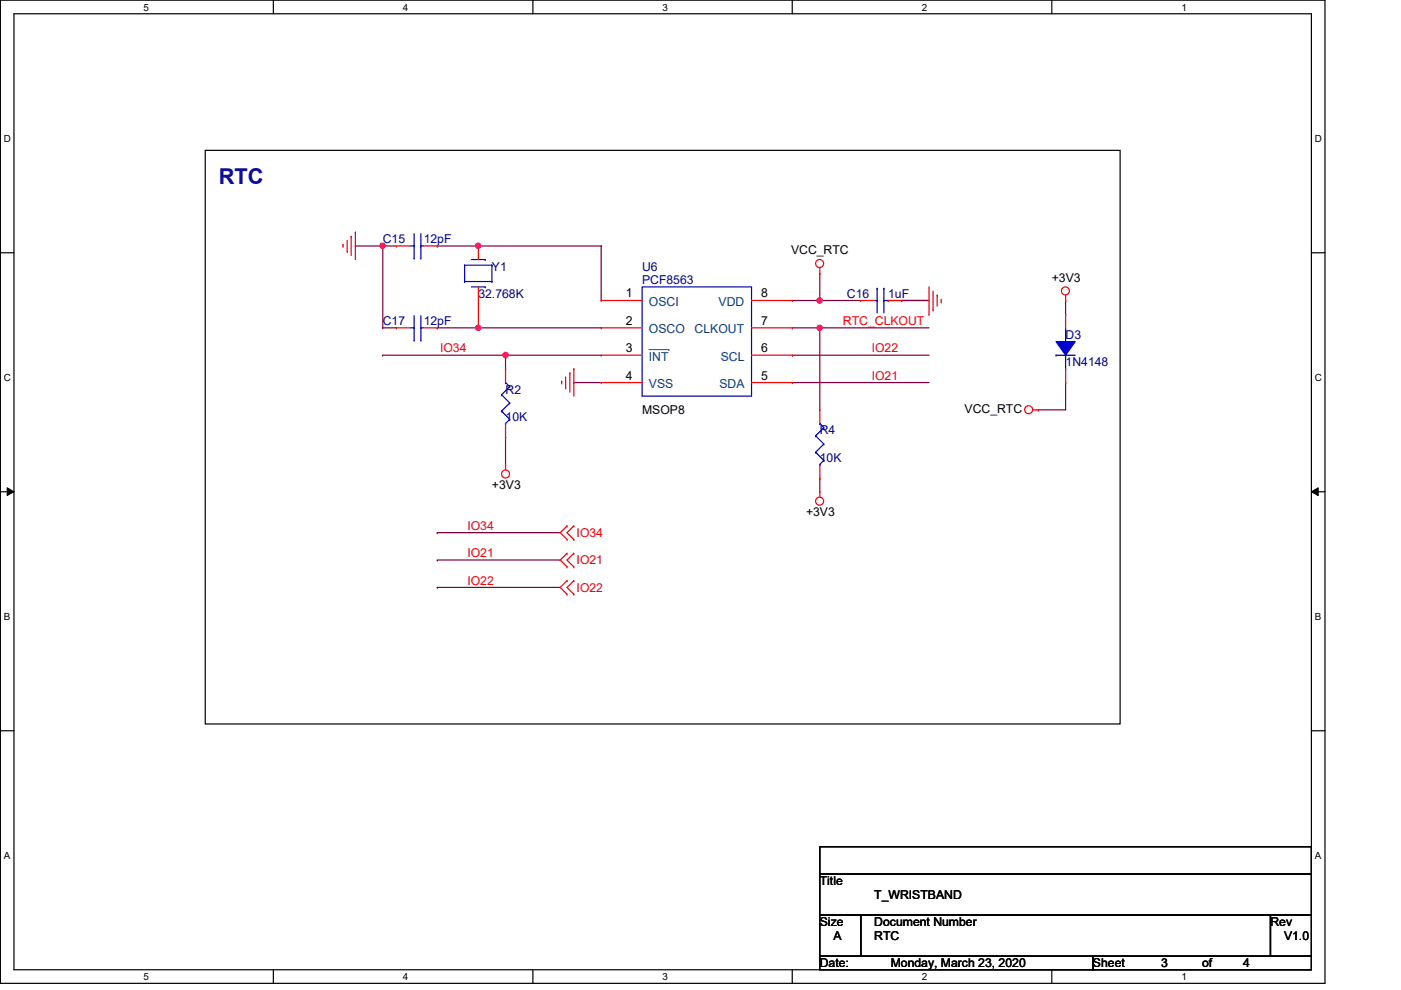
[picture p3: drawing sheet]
<svg xmlns="http://www.w3.org/2000/svg" width="297mm" height="210mm" viewBox="0 0 297 210" stroke-linecap="round" stroke-linejoin="round" font-family="sans-serif">
<path d="M.1 0h280.8v208.5h-280.8zM3 2.9h275v202.7h-275z" fill="none" stroke="#000" stroke-width=".25"/>
<g fill="#fff">
<path d="M30.4 .3h1.2v2.4h-1.2z"/>
<path d="M30.4 205.9h1.2v2.3h-1.2z"/>
</g>
<path d="M58 0v2.9M58 205.6v2.9" fill="none" stroke="#000" stroke-width=".25"/>
<g fill="#fff">
<path d="M85.4 .3h1.2v2.4h-1.2z"/>
<path d="M85.4 205.9h1.2v2.3h-1.2z"/>
</g>
<path d="M113 0v2.9M113 205.6v2.9" fill="none" stroke="#000" stroke-width=".25"/>
<g fill="#fff">
<path d="M140.5 .3h1.1v2.4h-1.1z"/>
<path d="M140.5 205.9h1.1v2.3h-1.1z"/>
</g>
<path d="M168 0v2.9M168 205.6v2.9" fill="none" stroke="#000" stroke-width=".25"/>
<g fill="#fff">
<path d="M195.4 .3h1.2v2.4h-1.2z"/>
<path d="M195.4 205.9h1.2v2.3h-1.2z"/>
</g>
<path d="M223 0v2.9M223 205.6v2.9" fill="none" stroke="#000" stroke-width=".25"/>
<g fill="#fff">
<path d="M250.5 .3h1.1v2.4h-1.1z"/>
<path d="M250.5 205.9h1.1v2.3h-1.1z"/>
<path d="M.8 28.2h1.5v2.4h-1.5z"/>
<path d="M278.8 28.2h1.4v2.4h-1.4z"/>
<path d="M.8 78.9h1.5v2.3h-1.5z"/>
<path d="M278.8 78.9h1.4v2.3h-1.4z"/>
</g>
<path d="M.1 53.6h2.9M278 53.6h2.9" fill="none" stroke="#000" stroke-width=".25"/>
<g fill="#fff">
<path d="M.8 129.6h1.4v2.3h-1.4z"/>
<path d="M278.8 129.6h1.3v2.3h-1.3z"/>
</g>
<path d="M.1 104.3h2.9M278 104.3h2.9" fill="none" stroke="#000" stroke-width=".25"/>
<path d="M1.5 103.4l1.5 .9-1.5 .8zM278 104.3l1.5-.9v1.7z" fill="#000"/>
<path d="M1.5 103.4l1.5 .9-1.5 .8zM278 104.3l1.5-.9v1.7z" fill="none" stroke="#000" stroke-width=".21"/>
<g fill="#fff">
<path d="M.8 180.3h1.4v2.3h-1.4z"/>
<path d="M278.8 180.3h1.3v2.3h-1.3z"/>
</g>
<path d="M43.5 31.9h194v121.6h-194zM188.3 63.7h.1M188.3 63.7h8.7M.1 154.9h2.9M278 154.9h2.9" fill="none" stroke="#000" stroke-width=".25"/>
<path d="M101.4 52.2h.1M101.4 52.2h26.1M127.5 52.2h.1M127.5 52.2v11.5" fill="none" stroke="#7f003f" stroke-width=".25"/>
<circle cx="101.4" cy="52.1" r=".56" fill="#f0f"/>
<circle cx="101.4" cy="52.1" r=".56" fill="none" stroke="#f0f" stroke-width=".25"/>
<path d="M101.4 69.5h.1M101.4 69.5h26.1" fill="none" stroke="#7f003f" stroke-width=".25"/>
<circle cx="101.4" cy="69.5" r=".56" fill="#f0f"/>
<circle cx="101.4" cy="69.5" r=".56" fill="none" stroke="#f0f" stroke-width=".25"/>
<path d="M75.3 52.2h.1M75.3 52.2h8.7M81.1 52.2h.1M173.8 58h.1M173.8 58v5.7M173.8 63.7h.1M173.8 63.7h8.7M191.2 63.7h.1M191.2 63.7h5.8" fill="none" stroke="#7f003f" stroke-width=".25"/>
<circle cx="173.8" cy="63.7" r=".56" fill="#f0f"/>
<circle cx="173.8" cy="63.7" r=".56" fill="none" stroke="#f0f" stroke-width=".25"/>
<path d="M168 63.7h.1M168 63.7h5.8M173.8 69.5h.1M173.8 69.5v17.4" fill="none" stroke="#7f003f" stroke-width=".25"/>
<circle cx="173.8" cy="69.5" r=".56" fill="#f0f"/>
<circle cx="173.8" cy="69.5" r=".56" fill="none" stroke="#f0f" stroke-width=".25"/>
<path d="M92.7 52.2h.1M92.7 52.2h8.7M107.2 75.3h.1M107.2 75.3h20.3M168 69.5h.1M168 69.5h5.8M173.8 101.4h.1M173.8 101.4v2.9" fill="none" stroke="#7f003f" stroke-width=".25"/>
<circle cx="107.2" cy="75.3" r=".56" fill="#f0f"/>
<circle cx="107.2" cy="75.3" r=".56" fill="none" stroke="#f0f" stroke-width=".25"/>
<path d="M81.1 52.2h.1M81.1 52.2v17.3M81.1 75.3h.1M81.1 69.5h.1M81.1 75.3h26.1M81.1 69.5h2.9M107.2 75.3h.1M107.2 75.3v2.9M107.2 92.7h.1M107.2 92.7v5.8M121.7 81.1h.1M121.7 81.1h5.8" fill="none" stroke="#7f003f" stroke-width=".25"/>
<circle cx="81.1" cy="52.1" r=".56" fill="#f0f"/>
<circle cx="81.1" cy="52.1" r=".56" fill="none" stroke="#f0f" stroke-width=".25"/>
<g fill="none" stroke="#7f003f" stroke-width=".25">
<path d="M92.7 69.5h.1M92.7 69.5h8.7M168 75.3h.1M168 75.3h29M173.8 69.5h.1M173.8 69.5h23.2M225.9 63.7h.1M225.9 63.7v2.9M168 81.1h.1M168 81.1h29M220.1 86.9h.1M225.9 81.1h.1"/>
<path d="M225.9 81.1v5.8h-5.8M92.7 112.9h.1M92.7 118.7h.1M92.7 112.9h26.1M92.7 118.7h26.1M92.7 124.5h.1M92.7 124.5h26.1"/>
</g>
<g fill="none" stroke="#f00" stroke-width=".25">
<path d="M72.7 51.9h.1M72.7 51.9v.6M73.6 53.3h.1M73.6 51v2.3M74.5 50.1h.1M74.5 50.1v4.1M75.3 49.2h.1M75.3 49.2v5.8M84 52.2h.1M84 52.2h2.9M89.8 52.2h2.9M92.7 52.2h.1"/>
<path d="M173.8 58h.1M173.8 56.8v1.2M119.9 79.9v2.4M120.8 79.1h.1M120.8 79.1v4M121.7 78.2h.1M121.7 78.2v5.8M127.5 63.7h.1M127.5 69.5h.1M127.5 75.3h.1M127.5 63.7h8.6M127.5 69.5h8.6"/>
<path d="M127.5 75.3h8.6M159.3 63.7h8.7M159.3 69.5h8.7M159.3 75.3h8.7M168 75.3h.1M168 69.5h.1M168 63.7h.1M197 66.6h.1M197 60.8v5.8M197.8 65.7h.1M197.8 61.7v4M198.7 62.6h.1"/>
<path d="M198.7 62.6v2.3M199.6 64h.1M199.6 63.5v.5M225.9 63.7h.1M225.9 62.6v1.1M107.2 98.5h.1M107.2 98.5v1.2M119.1 80.8h.1M119.1 80.8v.6M119.9 82.3h.1M127.5 81.1h.1M127.5 81.1h8.6"/>
<path d="M159.3 81.1h8.7M168 81.1h.1M219 86.9h1.1M220.1 86.9h.1M120.2 111.5h.1M120.2 114.4h.1M120.2 117.3h.1M120.2 111.5l-1.4 1.4 1.4 1.5M120.2 117.3l-1.4 1.4 1.4 1.5M121.7 114.4h.1M121.7 111.5h.1M121.7 117.3h.1"/>
<path d="M121.7 111.5l-1.5 1.4 1.5 1.5M121.7 117.3l-1.5 1.4 1.5 1.5M173.8 104.3h.1M173.8 104.3v1.1M120.2 120.2h.1M120.2 123.1h.1M120.2 126h.1M120.2 123.1l-1.4 1.4 1.4 1.5M121.7 120.2h.1M121.7 126h.1M121.7 123.1h.1M121.7 123.1l-1.5 1.4 1.5 1.5"/>
<circle cx="173.8" cy="55.9" r=".85"/>
<circle cx="225.9" cy="61.7" r=".85"/>
<circle cx="218.1" cy="86.9" r=".85"/>
<circle cx="107.2" cy="100.5" r=".85"/>
<circle cx="173.8" cy="106.3" r=".85"/>
</g>
<path d="M173.8 179.5h104.2v5.8h-104.2zM173.8 185.3h104.2v8.7h-104.2zM173.8 194h8.7v8.7h-8.7zM182.5 194h86.9v8.7h-86.9zM269.4 194h8.6v8.7h-8.6zM173.8 202.7h57.9v2.9h-57.9zM231.7 202.7h46.3v2.9h-46.3z" fill="none" stroke="#000" stroke-width=".25"/>
<g fill="none" stroke="#00f" stroke-width=".25">
<path d="M86.9 52.2h.9M87.8 54.7h.1M87.8 52.2h.1M87.8 49.5v5.2M89.2 52.2h.1M89.2 54.7h.1M89.2 52.2h.6M89.2 49.5v5.2M136.1 60.8h23.2v23.2h-23.2zM223.9 75.3h.1M223.9 75.3h4.1M225.9 72.4h.1"/>
<path d="M225.9 78.2h.1M225.9 69.5v2.9M225.9 75.3v2.9"/>
</g>
<path d="M137.6 74.1h4.2M141.8 74.1h.1" fill="none" stroke="#003f7f" stroke-width=".21"/>
<path d="M223.9 72.4h4.1l-2.1 2.9z" fill-rule="evenodd" fill="#00f"/>
<g fill="none" stroke="#00f" stroke-width=".25">
<path d="M98.5 56.2h.1M98.5 59.7h.1M98.5 59.7h5.8M98.5 56.2h5.8M98.5 56.2v3.5M99.9 55h3M102.9 55h.1M104.3 59.7h.1M104.3 56.2h.1M104.3 56.2v3.5M86.9 69.5h.9M87.8 72.1h.1"/>
<path d="M87.8 69.5h.1M87.8 66.9v5.2M89.2 69.5h.1M89.2 72.1h.1M89.2 69.5h.6M89.2 66.9v5.2M99.9 60.8h3M102.9 60.8h.1M185.4 63.7h.6M186 63.7h.1M186 61.1h.1M186 61.1v5.2"/>
<path d="M187.4 61.1h.1M187.4 63.7h.1M187.4 63.7h.9M187.4 61.1v5.2M223.9 72.4h4.1l-2.1 2.9zM106.3 83.7h.1M106.3 87.2h.1M106.3 83.7l1.8 1.7M106.3 87.2l1.8 1.7M107.2 89.8h.1M107.2 81.1h.1M107.2 81.1l.9 .9"/>
<path d="M108.1 82h.1M108.1 85.4h.1M108.1 88.9h.1M108.1 82l-1.8 1.7M108.1 85.4l-1.8 1.8M108.1 88.9l-.9 .9M172.9 92.4h.1M172.9 95.9h.1M172.9 92.4l1.8 1.7M172.9 95.9l1.8 1.7M173.8 98.5h.1M173.8 89.8h.1"/>
<path d="M173.8 89.8l.9 .9M174.7 90.7h.1M174.7 94.1h.1M174.7 97.6h.1M174.7 90.7l-1.8 1.7M174.7 94.1l-1.8 1.8M174.7 97.6l-.9 .9"/>
</g>
<g fill="none" stroke="#f00" stroke-width=".25">
<path d="M101.4 52.2h.1M101.4 52.2v2.8M84 69.5h.1M84 69.5h2.9M89.8 69.5h2.9M92.7 69.5h.1M101.4 69.5h.1M101.4 60.8v8.7M107.2 78.2h.1M107.2 78.2v2.9M182.5 63.7h.1M182.5 63.7h2.9"/>
<path d="M188.3 63.7h2.9M191.2 63.7h.1M225.9 66.6h.1M225.9 66.6v2.9M225.9 78.2v2.9M107.2 92.7h.1M107.2 89.8v2.9M173.8 86.9h.1M173.8 86.9v2.9M173.8 98.5v2.9M225.9 81.1h.1M173.8 101.4h.1"/>
</g>
<circle cx="101.4" cy="52.1" r=".56" fill="#f0f"/>
<circle cx="101.4" cy="52.1" r=".56" fill="none" stroke="#f0f" stroke-width=".25"/>
<circle cx="101.4" cy="69.5" r=".56" fill="#f0f"/>
<circle cx="101.4" cy="69.5" r=".56" fill="none" stroke="#f0f" stroke-width=".25"/>
<circle cx="173.8" cy="63.7" r=".56" fill="#f0f"/>
<circle cx="173.8" cy="63.7" r=".56" fill="none" stroke="#f0f" stroke-width=".25"/>
<circle cx="173.8" cy="69.5" r=".56" fill="#f0f"/>
<circle cx="173.8" cy="69.5" r=".56" fill="none" stroke="#f0f" stroke-width=".25"/>
<circle cx="107.2" cy="75.3" r=".56" fill="#f0f"/>
<circle cx="107.2" cy="75.3" r=".56" fill="none" stroke="#f0f" stroke-width=".25"/>
<circle cx="81.1" cy="52.1" r=".56" fill="#f0f"/>
<circle cx="81.1" cy="52.1" r=".56" fill="none" stroke="#f0f" stroke-width=".25"/>
<text font-size="4.6" fill="#00007f" x="46.4" y="39">RTC</text>
<g font-size="2.6" fill="#00007f">
<text x="81.1" y="51.6">C15</text>
<text x="89.8" y="51.6">12pF</text>
<text x="104.3" y="57.4">Y1</text>
<text x="136.1" y="57.4">U6</text>
<text x="101.4" y="63.2">32.768K</text>
<text x="136.1" y="60.3">PCF8563</text>
<text x="179.6" y="63.2">C16</text>
<text x="188.3" y="63.2">1uF</text>
<text x="81.1" y="69">C17</text>
<text x="89.8" y="69">12pF</text>
<text x="225.9" y="71.8">D3</text>
<text x="225.9" y="77.6">1N4148</text>
<text x="107.2" y="83.4">R2</text>
<text x="107.2" y="89.2">10K</text>
<text x="173.8" y="92.1">R4</text>
<text x="173.8" y="97.9">10K</text>
</g>
<g font-size="2.6">
<text x="167.7" y="53.9">VCC_RTC</text>
<text x="223" y="59.7">+3V3</text>
<text x="132.7" y="63.1">1</text>
<text x="161.4" y="63.1">8</text>
<text x="132.7" y="68.9">2</text>
<text x="161.4" y="68.9">7</text>
<text x="132.7" y="74.7">3</text>
<text x="161.4" y="74.7">6</text>
<text x="132.7" y="80.5">4</text>
<text x="161.4" y="80.5">5</text>
<text x="136.1" y="87.8">MSOP8</text>
<text x="204.5" y="87.5">VCC_RTC</text>
<text x="104.3" y="103.7">+3V3</text>
<text x="170.9" y="109.5">+3V3</text>
<text x="173.8" y="187.7">Title</text>
<text x="185.4" y="190.6">T_WRISTBAND</text>
<text x="173.8" y="196.3">Size</text>
<text x="185.4" y="196.3">Document Number</text>
<text x="269.4" y="196.3">Rev</text>
<text x="176.7" y="199.3">A</text>
<text x="185.4" y="199.3">RTC</text>
<text x="272.2" y="199.3">V1.0</text>
<text x="173.8" y="205.1">Date:</text>
<text x="188.8" y="205.1">Monday, March 23, 2020</text>
<text x="231.7" y="205.1">Sheet</text>
<text x="246.2" y="205.1">3</text>
<text x="254.9" y="205.1">of</text>
<text x="263.6" y="205.1">4</text>
</g>
<g font-size="2.6" fill="#003f7f">
<text x="137.6" y="64.9">OSCI</text>
<text x="152.4" y="64.9">VDD</text>
<text x="137.6" y="70.7">OSCO</text>
<text x="147.3" y="70.7">CLKOUT</text>
<text x="137.6" y="76.5">INT</text>
<text x="152.8" y="76.5">SCL</text>
<text x="137.6" y="82.3">VSS</text>
<text x="152.5" y="82.3">SDA</text>
</g>
<g font-size="2.6" fill="#f00">
<text x="178.7" y="68.9">RTC_CLKOUT</text>
<text x="93.3" y="74.7">IO34</text>
<text x="184.8" y="74.7">IO22</text>
<text x="184.8" y="80.5">IO21</text>
<text x="99.1" y="112.4">IO34</text>
<text x="122.3" y="113.8">IO34</text>
<text x="99.1" y="118.2">IO21</text>
<text x="122.3" y="119.6">IO21</text>
<text x="99.1" y="124">IO22</text>
<text x="122.3" y="125.4">IO22</text>
</g>
<g font-size="2.1">
<text x="30.4" y="2.2">5</text>
<text x="85.4" y="2.2">4</text>
<text x="140.5" y="2.2">3</text>
<text x="195.4" y="2.2">2</text>
<text x="250.5" y="2.2">1</text>
<text x=".8" y="30.1">D</text>
<text x="278.8" y="30.1">D</text>
<text x=".8" y="80.8">C</text>
<text x="278.8" y="80.8">C</text>
<text x=".8" y="131.5">B</text>
<text x="278.8" y="131.5">B</text>
<text x=".8" y="182.2">A</text>
<text x="278.8" y="182.2">A</text>
<text x="30.4" y="207.8">5</text>
<text x="85.4" y="207.8">4</text>
<text x="140.5" y="207.8">3</text>
<text x="195.4" y="207.8">2</text>
<text x="250.5" y="207.8">1</text>
</g>
</svg>
